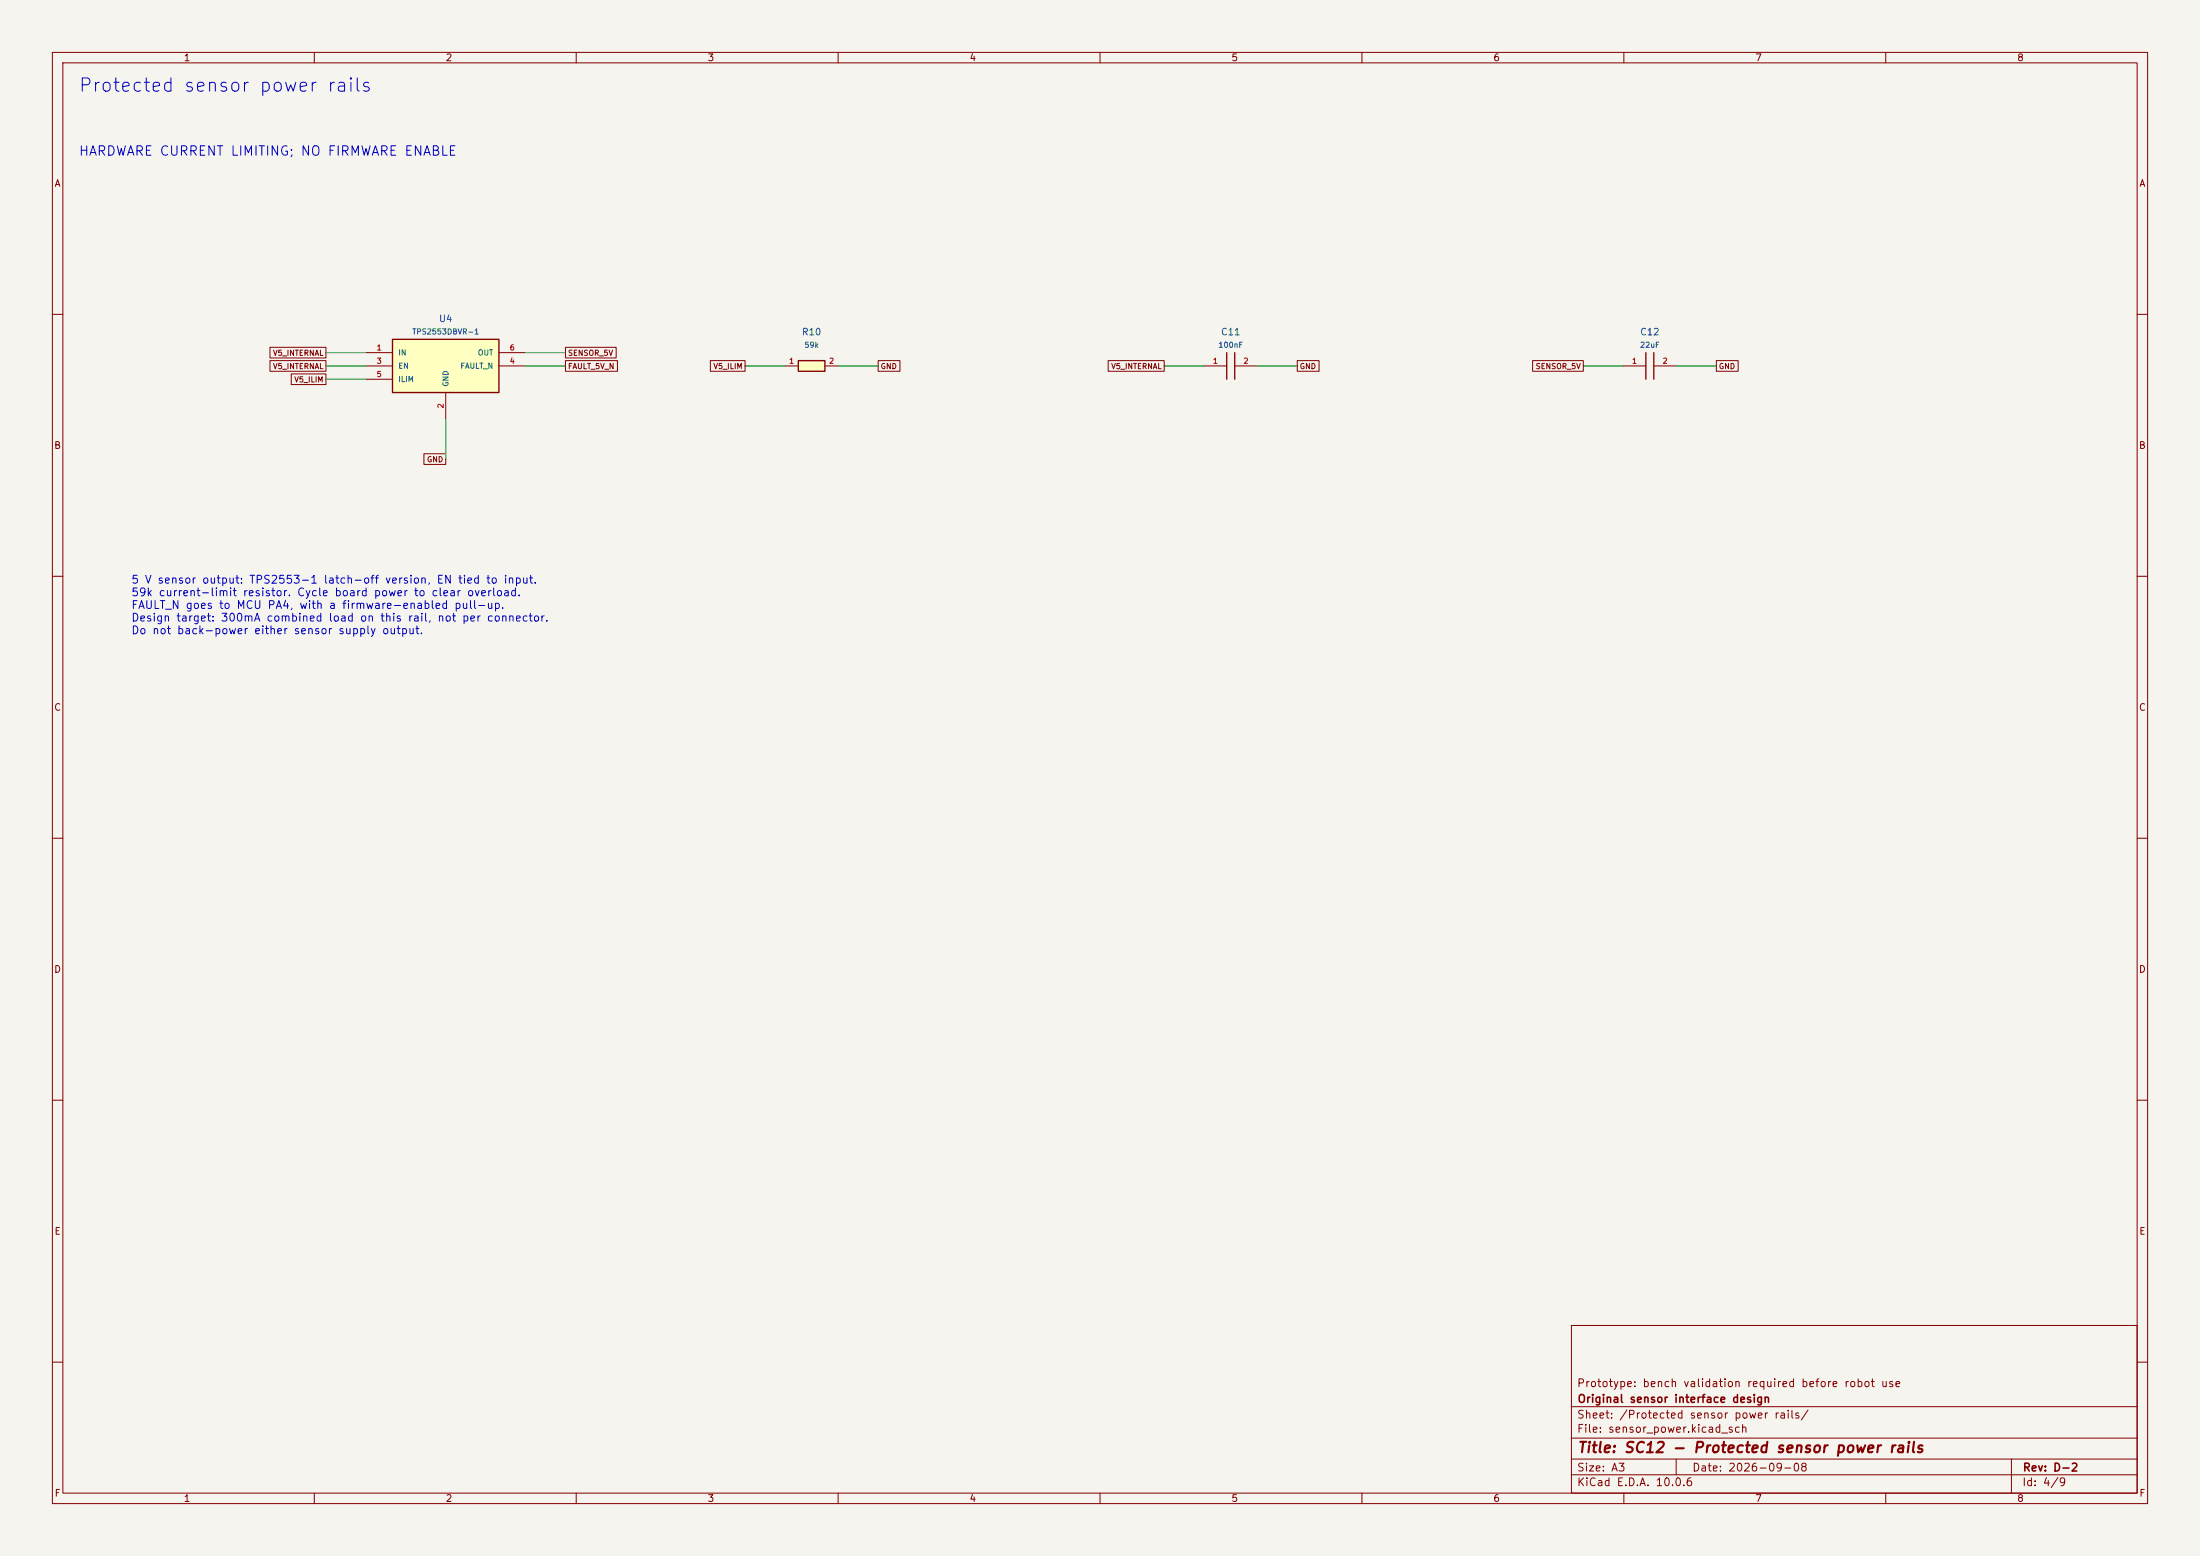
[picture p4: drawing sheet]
(kicad_sch (version 20250114) (generator "eeschema") (paper "A3")
(title_block (title "SC12 - Protected sensor power rails") (date "2026-09-08") (rev "D-2") (company "Original sensor interface design") (comment 1 "Prototype: bench validation required before robot use"))
(lib_symbols
(symbol "FRC_Sensor_CAN:C" (pin_names (offset 1.016)) (in_bom yes) (on_board yes)
(property "Reference" "C" (at 0 10 0) (effects (font (size 1.27 1.27))))
(property "Value" "C" (at 0 7 0) (effects (font (size 1.27 1.27))))
(property "Footprint" "" (at 0 0 0) (effects (font (size 1.27 1.27)) (hide yes)))
(property "Datasheet" "" (at 0 0 0) (effects (font (size 1.27 1.27)) (hide yes)))
(symbol "C_1_1" (polyline (pts (xy -0.762 -2.54) (xy -0.762 2.54)) (stroke (width 0.254) (type default)) (fill (type none)))(polyline (pts (xy 0.762 -2.54) (xy 0.762 2.54)) (stroke (width 0.254) (type default)) (fill (type none)))
(pin passive line (at -5.08 0 0) (length 4.318) (name "" (effects (font (size 1.016 1.016)))) (number "1" (effects (font (size 1.016 1.016)))))
(pin passive line (at 5.08 0 180) (length 4.318) (name "" (effects (font (size 1.016 1.016)))) (number "2" (effects (font (size 1.016 1.016)))))))
(symbol "FRC_Sensor_CAN:LOADSW" (pin_names (offset 1.016)) (in_bom yes) (on_board yes)
(property "Reference" "U" (at 0 10 0) (effects (font (size 1.27 1.27))))
(property "Value" "LOADSW" (at 0 7 0) (effects (font (size 1.27 1.27))))
(property "Footprint" "" (at 0 0 0) (effects (font (size 1.27 1.27)) (hide yes)))
(property "Datasheet" "" (at 0 0 0) (effects (font (size 1.27 1.27)) (hide yes)))
(symbol "LOADSW_1_1" (rectangle (start -10.16 5.08) (end 10.16 -5.08) (stroke (width .254) (type default)) (fill (type background)))
(pin power_in line (at -15.24 2.54 0) (length 5.08) (name "IN" (effects (font (size 1.016 1.016)))) (number "1" (effects (font (size 1.016 1.016)))))
(pin input line (at -15.24 0 0) (length 5.08) (name "EN" (effects (font (size 1.016 1.016)))) (number "3" (effects (font (size 1.016 1.016)))))
(pin passive line (at -15.24 -2.54 0) (length 5.08) (name "ILIM" (effects (font (size 1.016 1.016)))) (number "5" (effects (font (size 1.016 1.016)))))
(pin power_out line (at 15.24 2.54 180) (length 5.08) (name "OUT" (effects (font (size 1.016 1.016)))) (number "6" (effects (font (size 1.016 1.016)))))
(pin open_collector line (at 15.24 0 180) (length 5.08) (name "FAULT_N" (effects (font (size 1.016 1.016)))) (number "4" (effects (font (size 1.016 1.016)))))
(pin power_in line (at 0 -10.16 90) (length 5.08) (name "GND" (effects (font (size 1.016 1.016)))) (number "2" (effects (font (size 1.016 1.016)))))))
(symbol "FRC_Sensor_CAN:R" (pin_names (offset 1.016)) (in_bom yes) (on_board yes)
(property "Reference" "R" (at 0 10 0) (effects (font (size 1.27 1.27))))
(property "Value" "R" (at 0 7 0) (effects (font (size 1.27 1.27))))
(property "Footprint" "" (at 0 0 0) (effects (font (size 1.27 1.27)) (hide yes)))
(property "Datasheet" "" (at 0 0 0) (effects (font (size 1.27 1.27)) (hide yes)))
(symbol "R_1_1" (rectangle (start -2.54 1.016) (end 2.54 -1.016) (stroke (width .254) (type default)) (fill (type background)))
(pin passive line (at -5.08 0 0) (length 2.54) (name "" (effects (font (size 1.016 1.016)))) (number "1" (effects (font (size 1.016 1.016)))))
(pin passive line (at 5.08 0 180) (length 2.54) (name "" (effects (font (size 1.016 1.016)))) (number "2" (effects (font (size 1.016 1.016))))))))
(text "Protected sensor power rails" (at 15 15 0) (effects (font (size 2.54 2.54)) (justify left top)))
(text "HARDWARE CURRENT LIMITING; NO FIRMWARE ENABLE" (at 15 28 0) (effects (font (size 1.8 1.8)) (justify left top)))
(wire (pts (xy 69.85 67.31) (xy 62.23 67.31)) (stroke (width 0) (type default)))
(global_label "V5_INTERNAL" (shape passive) (at 62.23 67.31 0) (effects (font (size 1.016 1.016)) (justify right)) (property "Intersheetrefs" "${INTERSHEET_REFS}" (at 62.23 67.31 0) (effects (font (size 1.27 1.27)) (hide yes))))
(wire (pts (xy 69.85 69.85) (xy 62.23 69.85)) (stroke (width 0) (type default)))
(global_label "V5_INTERNAL" (shape passive) (at 62.23 69.85 0) (effects (font (size 1.016 1.016)) (justify right)) (property "Intersheetrefs" "${INTERSHEET_REFS}" (at 62.23 69.85 0) (effects (font (size 1.27 1.27)) (hide yes))))
(wire (pts (xy 69.85 72.39) (xy 62.23 72.39)) (stroke (width 0) (type default)))
(global_label "V5_ILIM" (shape passive) (at 62.23 72.39 0) (effects (font (size 1.016 1.016)) (justify right)) (property "Intersheetrefs" "${INTERSHEET_REFS}" (at 62.23 72.39 0) (effects (font (size 1.27 1.27)) (hide yes))))
(wire (pts (xy 100.33 67.31) (xy 107.95 67.31)) (stroke (width 0) (type default)))
(global_label "SENSOR_5V" (shape passive) (at 107.95 67.31 180) (effects (font (size 1.016 1.016)) (justify left)) (property "Intersheetrefs" "${INTERSHEET_REFS}" (at 107.95 67.31 0) (effects (font (size 1.27 1.27)) (hide yes))))
(wire (pts (xy 100.33 69.85) (xy 107.95 69.85)) (stroke (width 0) (type default)))
(global_label "FAULT_5V_N" (shape passive) (at 107.95 69.85 180) (effects (font (size 1.016 1.016)) (justify left)) (property "Intersheetrefs" "${INTERSHEET_REFS}" (at 107.95 69.85 0) (effects (font (size 1.27 1.27)) (hide yes))))
(wire (pts (xy 85.09 80.01) (xy 85.09 87.63)) (stroke (width 0) (type default)))
(global_label "GND" (shape passive) (at 85.09 87.63 0) (effects (font (size 1.016 1.016)) (justify right)) (property "Intersheetrefs" "${INTERSHEET_REFS}" (at 85.09 87.63 0) (effects (font (size 1.27 1.27)) (hide yes))))
(symbol (lib_id "FRC_Sensor_CAN:LOADSW") (at 85.09 69.85 0) (unit 1) (in_bom yes) (on_board yes) (dnp no) (property "Reference" "U4" (at 85.09 60.81 0) (effects (font (size 1.27 1.27))))(property "Value" "TPS2553DBVR-1" (at 85.09 63.31 0) (effects (font (size 1.016 1.016))))(property "Footprint" "FRC_Sensor_CAN:SOT-23-6" (at 85.09 69.85 0) (effects (font (size 1.27 1.27)) (hide yes)))(property "Datasheet" "" (at 85.09 69.85 0) (effects (font (size 1.27 1.27)) (hide yes)))(property "MPN" "TPS2553DBVR-1" (at 85.09 69.85 0) (effects (font (size 1.27 1.27)) (hide yes)))(property "Notes" "TPS2553-1 LATCH-OFF version. Always enabled, hardware current limit. Reset overload by cycling board power." (at 85.09 69.85 0) (effects (font (size 1.27 1.27)) (hide yes)))(pin "1")(pin "3")(pin "5")(pin "6")(pin "4")(pin "2") )
(wire (pts (xy 149.86 69.85) (xy 142.24 69.85)) (stroke (width 0) (type default)))
(global_label "V5_ILIM" (shape passive) (at 142.24 69.85 0) (effects (font (size 1.016 1.016)) (justify right)) (property "Intersheetrefs" "${INTERSHEET_REFS}" (at 142.24 69.85 0) (effects (font (size 1.27 1.27)) (hide yes))))
(wire (pts (xy 160.02 69.85) (xy 167.64 69.85)) (stroke (width 0) (type default)))
(global_label "GND" (shape passive) (at 167.64 69.85 180) (effects (font (size 1.016 1.016)) (justify left)) (property "Intersheetrefs" "${INTERSHEET_REFS}" (at 167.64 69.85 0) (effects (font (size 1.27 1.27)) (hide yes))))
(symbol (lib_id "FRC_Sensor_CAN:R") (at 154.94 69.85 0) (unit 1) (in_bom yes) (on_board yes) (dnp no) (property "Reference" "R10" (at 154.94 63.35 0) (effects (font (size 1.27 1.27))))(property "Value" "59k" (at 154.94 65.85 0) (effects (font (size 1.016 1.016))))(property "Footprint" "FRC_Sensor_CAN:R_0805_2012Metric" (at 154.94 69.85 0) (effects (font (size 1.27 1.27)) (hide yes)))(property "Datasheet" "" (at 154.94 69.85 0) (effects (font (size 1.27 1.27)) (hide yes)))(property "MPN" "RC0805FR-0759KL" (at 154.94 69.85 0) (effects (font (size 1.27 1.27)) (hide yes)))(property "Notes" "" (at 154.94 69.85 0) (effects (font (size 1.27 1.27)) (hide yes)))(pin "1")(pin "2") )
(wire (pts (xy 229.87 69.85) (xy 222.25 69.85)) (stroke (width 0) (type default)))
(global_label "V5_INTERNAL" (shape passive) (at 222.25 69.85 0) (effects (font (size 1.016 1.016)) (justify right)) (property "Intersheetrefs" "${INTERSHEET_REFS}" (at 222.25 69.85 0) (effects (font (size 1.27 1.27)) (hide yes))))
(wire (pts (xy 240.03 69.85) (xy 247.65 69.85)) (stroke (width 0) (type default)))
(global_label "GND" (shape passive) (at 247.65 69.85 180) (effects (font (size 1.016 1.016)) (justify left)) (property "Intersheetrefs" "${INTERSHEET_REFS}" (at 247.65 69.85 0) (effects (font (size 1.27 1.27)) (hide yes))))
(symbol (lib_id "FRC_Sensor_CAN:C") (at 234.95000000000002 69.85 0) (unit 1) (in_bom yes) (on_board yes) (dnp no) (property "Reference" "C11" (at 234.95 63.35 0) (effects (font (size 1.27 1.27))))(property "Value" "100nF" (at 234.95 65.85 0) (effects (font (size 1.016 1.016))))(property "Footprint" "FRC_Sensor_CAN:C_0805_2012Metric" (at 234.95 69.85 0) (effects (font (size 1.27 1.27)) (hide yes)))(property "Datasheet" "" (at 234.95 69.85 0) (effects (font (size 1.27 1.27)) (hide yes)))(property "MPN" "CL21B104KCFNNNE" (at 234.95 69.85 0) (effects (font (size 1.27 1.27)) (hide yes)))(property "Notes" "" (at 234.95 69.85 0) (effects (font (size 1.27 1.27)) (hide yes)))(pin "1")(pin "2") )
(wire (pts (xy 309.88 69.85) (xy 302.26 69.85)) (stroke (width 0) (type default)))
(global_label "SENSOR_5V" (shape passive) (at 302.26 69.85 0) (effects (font (size 1.016 1.016)) (justify right)) (property "Intersheetrefs" "${INTERSHEET_REFS}" (at 302.26 69.85 0) (effects (font (size 1.27 1.27)) (hide yes))))
(wire (pts (xy 320.04 69.85) (xy 327.66 69.85)) (stroke (width 0) (type default)))
(global_label "GND" (shape passive) (at 327.66 69.85 180) (effects (font (size 1.016 1.016)) (justify left)) (property "Intersheetrefs" "${INTERSHEET_REFS}" (at 327.66 69.85 0) (effects (font (size 1.27 1.27)) (hide yes))))
(symbol (lib_id "FRC_Sensor_CAN:C") (at 314.96 69.85 0) (unit 1) (in_bom yes) (on_board yes) (dnp no) (property "Reference" "C12" (at 314.96 63.35 0) (effects (font (size 1.27 1.27))))(property "Value" "22uF" (at 314.96 65.85 0) (effects (font (size 1.016 1.016))))(property "Footprint" "FRC_Sensor_CAN:C_1206_3216Metric" (at 314.96 69.85 0) (effects (font (size 1.27 1.27)) (hide yes)))(property "Datasheet" "" (at 314.96 69.85 0) (effects (font (size 1.27 1.27)) (hide yes)))(property "MPN" "CL31A226KAHNNNE" (at 314.96 69.85 0) (effects (font (size 1.27 1.27)) (hide yes)))(property "Notes" "" (at 314.96 69.85 0) (effects (font (size 1.27 1.27)) (hide yes)))(pin "1")(pin "2") )
(text "5 V sensor output: TPS2553-1 latch-off version, EN tied to input.\n59k current-limit resistor. Cycle board power to clear overload.\nFAULT_N goes to MCU PA4, with a firmware-enabled pull-up.\nDesign target: 300mA combined load on this rail, not per connector.\nDo not back-power either sensor supply output." (at 25 110 0) (effects (font (size 1.5 1.5)) (justify left top)))
(embedded_fonts no))
